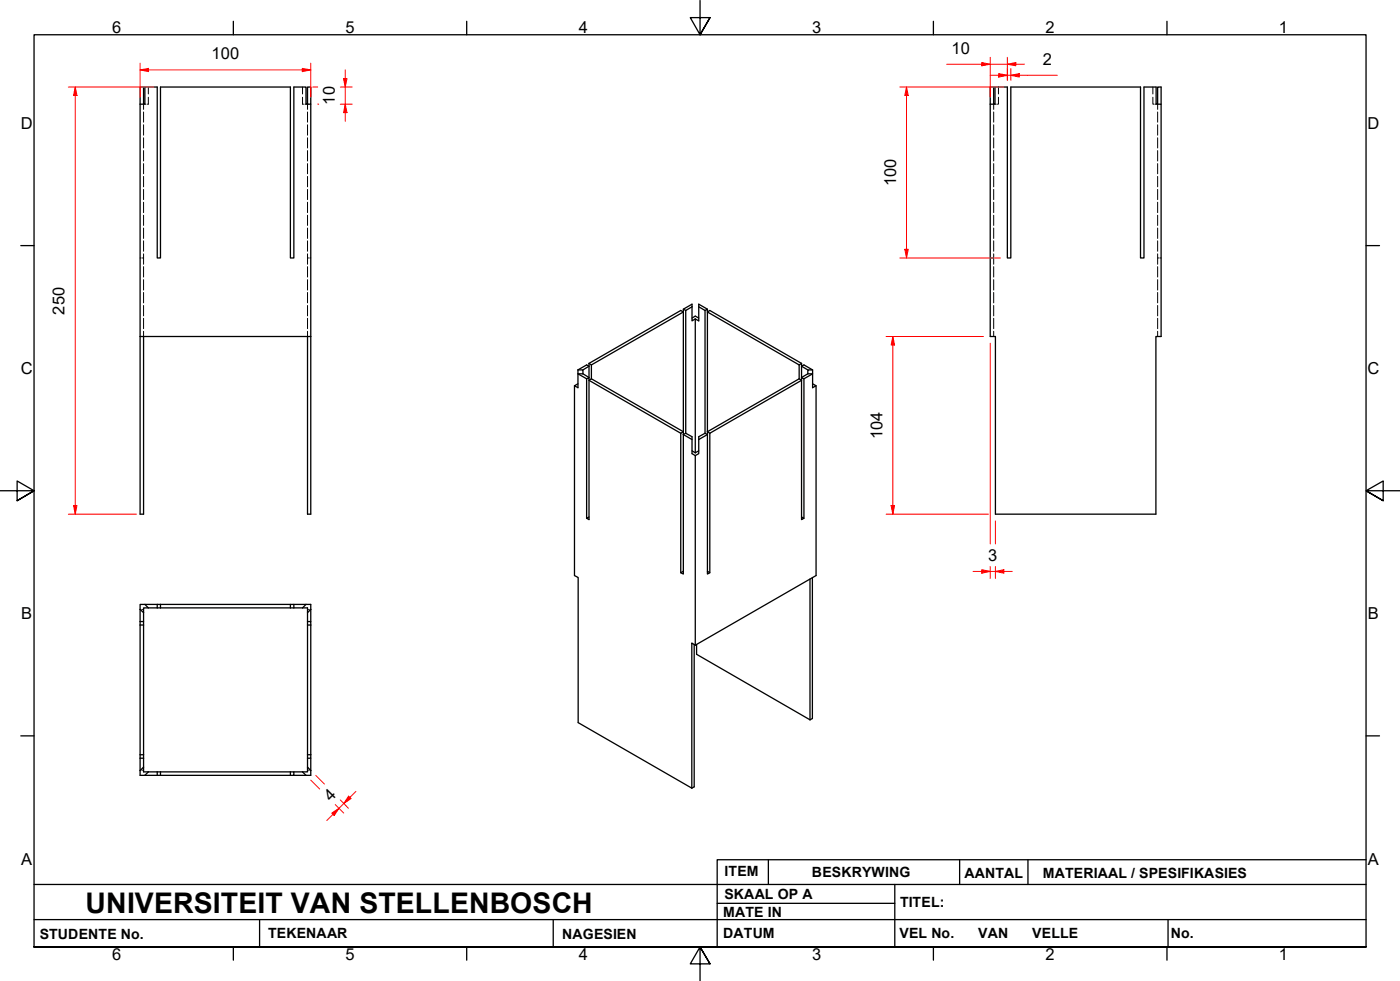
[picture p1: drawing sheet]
<svg xmlns="http://www.w3.org/2000/svg" width="410mm" height="287mm" viewBox="0 0 410 287" stroke-linecap="round" stroke-linejoin="round" font-family="sans-serif">
<!-- layer: Hidden Edges(ISO) -->
<g fill="none" stroke="#000" stroke-width=".29">
<path d="M42 30.5v1.5M42 32.8v3M42 36.5v3.1M42.4 30.5h.3M43.4 28.5v2h-.3M43.4 25.5v2M88.6 28.5v2h.3M88.6 25.5v2M89.3 30.5h.3M90 30.5v1.5M90 32.8v3M90 36.5v3.1"/>
<path d="M291 30.5v1.5M291 32.8v3M291 36.5v3.1M291.3 30.5h.4M292.4 28.5v2h-.4M292.4 25.5v2M337.6 28.5v2h.3M337.6 25.5v2M338.2 30.5h.3M339 30.5v1.5M339 32.8v3M339 36.5v3.1"/>
<path d="M42 40.3v3M42 44.1v3M42 47.9v3M42 51.6v3.1M42 55.4v3M42 59.2v3M90 40.3v3M90 44.1v3M90 47.9v3M90 51.6v3.1M90 55.4v3M90 59.2v3"/>
<path d="M291 40.3v3M291 44.1v3M291 47.9v3M291 51.6v3.1M291 55.4v3M291 59.2v3M339 40.3v3M339 44.1v3M339 47.9v3M339 51.6v3.1M339 55.4v3M339 59.2v3"/>
<path d="M41 75.5h.3M41.7 75.5h.3M42 63v3M42 66.8v3M42 70.5v3M42 74.3v3.1M42 78.1v3M90 63v3M90 66.8v3M90 70.5v3M90 74.3v3.1M90 78.1v3"/>
<path d="M90 75.5h.4M90.7 75.5h.3M289.9 75.5h.4M290.6 75.5h.4M291 63v3M291 66.8v3M291 70.5v3M291 74.3v3.1M291 78.1v3M339 75.5h.3M339 63v3M339 66.8v3"/>
<path d="M339 70.5v3M339 74.3v3.1M339 78.1v3M339.6 75.5h.4M42 81.9v3M42 85.6v3.1M42 89.4v3.1M42 93.2v3M42 97v1.5M90 81.9v3M90 85.6v3.1M90 89.4v3.1"/>
<path d="M90 93.2v3M90 97v1.5M291 81.9v3M291 85.6v3.1M291 89.4v3.1M291 93.2v3M291 97v1.5M339 81.9v3M339 85.6v3.1M339 89.4v3.1M339 93.2v3M339 97v1.5"/>
<path d="M41 178.4h.3M41.7 178.4h.3M90 178.4h.4M90.7 178.4h.3M41 225.4h.3M41.7 225.4h.3M90 225.4h.4M90.7 225.4h.3"/>
</g>
<!-- layer: Visible Edges(ISO) -->
<g fill="none" stroke="#000" stroke-width=".38">
<path d="M41 30.5h1.4v-5h3.6v50h1v-50h38v50h1v-50h3.6v5h1.4v-5h-1v5M41 30.5v-5h1v5M41 30.5v120h1v-52M91 30.5v120h-1v-52M289.9 30.5h1.4v-5h3.7v50h1v-50h37.9v50h1.1v-50h3.5v5h1.5v68h-1.5v52h-47v-52h-1.6v-73h1.1v5M339 30.5v-5h1v5M41 98.5h50M200.8 90.9l-.7-.4v35.9M200.8 90.9v35.9M202.6 89.8v4.1l1-.5M202.6 89.8l-1.8 1.1M202.6 89.8v-.8l-2.5 1.5"/>
<path d="M202.6 93.1l1-.6 1 .6M203.6 93.4v39.1M204.6 89.8l1.8 1.1M206.4 90.9l.7-.4v.8M206.4 90.9v35.9M207.1 90.5l-2.5-1.5v4.9l-1-.5M207.1 91.3l26.9 15.5M207.1 91.3l.7-.4 26.9 15.5M207.1 91.3v35.1M168.2 112.9v55.6l1.1 .6v42.4l33.3 19.2M169.2 108.3h1.5v1.1M169.2 108.3v1.1l2.6 1.5"/>
<path d="M169.2 108.3l2.6-1.5 .7 .4-1.8 1.1M170.7 109.4h-1.5v4.1l-1-.6 1-.6M171.8 110.9l.7-.4v.8l26.8 15.5M171.8 110.9v40.8M172.5 106.4v4.1l-1.8-1.1M172.5 106.4l26.8-15.5 .8 .4-26.9 15.5M172.5 106.4l.7 .4M173.2 110.9l-.7 .4v40.8l-.7-.4 .7-.4M173.2 110.9l26.9 15.5M173.2 106.8v4.1M234 110.9l.7 .4-26.9 15.5M234 110.9l-26.9 15.5"/>
<path d="M234 106.8v4.1M234.7 110.5l.7 .4v40.8l-.7 .4zM234.7 106.4v.8l.7-.4 2.5 1.5M234.7 106.4l-.7 .4M236.5 109.4h1.4v4.1l1.1-.6-1.1-.6M236.5 109.4v-1.1h1.4v1.1l-2.5 1.5M236.5 109.4l-1.8 1.1M236.5 108.3l-1.8-1.1v3.3M239 112.9v55.6l-35.4 20.4M199.3 126.8v40.9l.8 .3v-40.8M200.1 127.2l2.5 1.5M200.1 126.4v.8"/>
<path d="M200.1 126.4l-.8 .4M200.8 126.8l1.8 1v5l1 .6M200.8 126.8l-.7 .4M202.6 132l1 .5M203.6 133.4v55.5M204.6 128.7v4.1l-1 .6M204.6 132l-1 .5M206.4 126.8l.7 .4-2.5 1.5M206.4 126.8l-1.8 1v.9M207.1 126.4v41.6l.7-.3v-40.9M207.1 126.4l.7 .4M234.7 151.3l.7 .4"/>
<path d="M41 178.4v48.6h44M41 178.4l1 .9M42 179.3v2.6M42.4 176.9h42.6M43.4 177.9l-1-1h-1.4v1.5M43.4 177.9h-1.4v1.4M43.4 177.9h46.6v46.7M46 176.9v1M47 176.9v1M85 177.9v-1h1v1M86 176.9h5v5M89.6 176.9l-1 1"/>
<path d="M91 178.4l-1 .9M200.1 167.2l-.8 .5M207.1 167.2l.7 .5M237.2 169.5v41.2M237.9 169.1v41.2l-.7 .4M41 181.9h1v1.1M41 183h1M42 183v42.9h43M90 181.9h1v1.1M90 183h1M91 183v37.9M203.3 188.7v41.6l-.7 .4"/>
<path d="M203.6 188.9l-1-.7v42.5M204 188.7v2.8l33.2 19.2M41 220.9h1M41 221.9h1M42 224.6l-1 1M43.4 225.9l-1 1.1M46 225.9v1.1M47 225.9v1.1M85 225.9h1v1.1h-1M85 225.9v1.1M86 225.9h2.6M88.6 225.9l1 1.1"/>
<path d="M90 224.6v1.3h-1.4M90 224.6l1 1M90 220.9h1M91 220.9v1h-1M91 221.9v5.1h-5"/>
</g>
<!-- layer: Border_0 -->
<g fill="none" stroke="#000" stroke-width=".38">
<path d="M68.3 6.2v4M136.7 6.2v4M205 .1v10.1l-2.9-5h5.8l-2.9 5 2.9-5M273.3 6.2v4M341.7 6.2v4M6.1 71.9h3.9M400 71.9h3.9M0 143.7h10l-5-2.9v5.8l5-2.9-5 2.9M410 143.7h-10l5-2.9v5.8l-5-2.9 5 2.9M6.1 215.4h3.9M400 215.4h3.9M10 277.2v-267h390v267h-390h390"/>
<path d="M68.3 277.2v3.9M136.7 277.2v3.9M273.3 277.2v3.9M341.7 277.2v3.9M207.9 282.1l-2.9-4.9 2.9 4.9h-5.8l2.9-4.9v10"/>
</g>
<!-- layer: Sketch Geometry(ISO) -->
<path d="M10 258.9h390M225 251.7v7.2M262 258.9v18.3M281 251.7v7.2M301 251.7v7.2M400 251.7h-190v25.5M10 277.2h390M10 269.2h390M76 269.2v8M162 269.2v8M210 264.4h52M342 269.2v8" fill="none" stroke="#000" stroke-width=".38"/>
<!-- layer: Dimensions(ISO) -->
<path d="M22 25.5v2.5" fill="none" stroke="#f00" stroke-width=".29"/>
<path d="M22 25.5l.5 2.5h-1z" fill="#f00"/>
<path d="M22 25.5l.5 2.5h-1zM22 148v2.5" fill="none" stroke="#f00" stroke-width=".29"/>
<path d="M21.5 148h1l-.5 2.5z" fill="#f00"/>
<path d="M20 25.5h25M22 28v120M41 20.5h2.5M20 150.5h20M21.5 148h1l-.5 2.5z" fill="none" stroke="#f00" stroke-width=".29"/>
<path d="M41 20.5l2.5-.5v1z" fill="#f00"/>
<path d="M41 20.5l2.5-.5v1zM88.5 20.5h2.5" fill="none" stroke="#f00" stroke-width=".29"/>
<path d="M88.5 20l2.5 .5-2.5 .5z" fill="#f00"/>
<path d="M41 18.5v10M91 18.5v10M43.5 20.5h45M88.5 20l2.5 .5-2.5 .5zM261.4 98.5v2.5" fill="none" stroke="#f00" stroke-width=".29"/>
<path d="M261.4 98.5l.5 2.5h-1z" fill="#f00"/>
<path d="M261.4 98.5l.5 2.5h-1zM261.4 148v2.5" fill="none" stroke="#f00" stroke-width=".29"/>
<path d="M260.9 148h1l-.5 2.5z" fill="#f00"/>
<path d="M259.5 98.5h28.5M261.4 101v47M259.5 150.5h29.9M260.9 148h1l-.5 2.5zM287.5 167.3h2.4" fill="none" stroke="#f00" stroke-width=".29"/>
<path d="M287.5 166.8l2.4 .5-2.4 .5z" fill="#f00"/>
<path d="M287.5 166.8l2.4 .5-2.4 .5zM291.5 167.3h2.4" fill="none" stroke="#f00" stroke-width=".29"/>
<path d="M291.5 167.3l2.4-.5v1z" fill="#f00"/>
<path d="M296 22h2.4M289.9 100.5v58.7M291.5 152.5v6.7M284.9 167.3h2.6M289.9 167.3h1.6M289.9 165.8v3.5M291.5 167.3l2.4-.5v1zM291.5 165.8v3.5M293.9 167.3h2.5" fill="none" stroke="#f00" stroke-width=".29"/>
<path d="M296 22l2.4-.5v1.1z" fill="#f00"/>
<path d="M292.4 22h2.6M296 22l2.4-.5v1.1z" fill="none" stroke="#f00" stroke-width=".29"/>
<path d="M292.4 21.5l2.6 .5-2.6 .6z" fill="#f00"/>
<path d="M295 18.8h2.4M289.9 22h2.5M292.4 21.5l2.6 .5-2.6 .6zM295 22h1M295 20.1v3.4M296 20.1v3.4M298.4 22h11.2" fill="none" stroke="#f00" stroke-width=".29"/>
<path d="M295 18.8l2.4-.5v1z" fill="#f00"/>
<path d="M287.5 18.8h2.4M295 18.8l2.4-.5v1z" fill="none" stroke="#f00" stroke-width=".29"/>
<path d="M287.5 18.3l2.4 .5-2.4 .5z" fill="#f00"/>
<path d="M277.2 18.8h10.3M287.5 18.3l2.4 .5-2.4 .5zM289.9 18.8h5.1M289.9 16.8v11.7M295 16.8v6.7M297.4 18.8h2.6M265.4 25.5v2.5" fill="none" stroke="#f00" stroke-width=".29"/>
<path d="M265.4 25.5l.5 2.5h-1z" fill="#f00"/>
<path d="M265.4 25.5l.5 2.5h-1zM265.4 73v2.5" fill="none" stroke="#f00" stroke-width=".29"/>
<path d="M264.9 73h1l-.5 2.5z" fill="#f00"/>
<path d="M101.1 30.5v2.5M263.5 25.5h30.4M265.4 28v45M263.5 75.5h29.4M264.9 73h1l-.5 2.5z" fill="none" stroke="#f00" stroke-width=".29"/>
<path d="M101.1 30.5l.5 2.5h-1z" fill="#f00"/>
<path d="M101.1 30.5l.5 2.5h-1zM101.1 23v2.5" fill="none" stroke="#f00" stroke-width=".29"/>
<path d="M100.6 23h1l-.5 2.5z" fill="#f00"/>
<path d="M91.6 25.5h1.4M93 30.5h.1M99.6 25.5h3.5M99.6 30.5h3.5M100.6 23h1l-.5 2.5zM101.1 20.5v2.5M101.1 25.5v5M101.1 33v2.5M102.4 233.4l-1.8 1.8" fill="none" stroke="#f00" stroke-width=".29"/>
<path d="M102 233.1l.8 .7-2.2 1.4z" fill="#f00"/>
<path d="M99.3 236.6l-1.8 1.8M102 233.1l.8 .7-2.2 1.4z" fill="none" stroke="#f00" stroke-width=".29"/>
<path d="M97.2 238l2.1-1.4-1.4 2.1z" fill="#f00"/>
<path d="M91 228.4l2.6 2.6M92.5 227l2.5 2.5M97.2 238l2.1-1.4-1.4 2.1zM97.5 238.4l-1.8 1.8M98.2 235.5l2.4 2.5M99.6 234.1l2.4 2.5M100.6 235.2l-1.3 1.4M104.2 231.7l-1.8 1.7" fill="none" stroke="#f00" stroke-width=".29"/>
<text font-size="8.3" x="25.1" y="267.2">UNIVERSITEIT VAN STELLENBOSCH</text>
<g font-size="4.8">
<text x="32.8" y="9.7">6</text>
<text x="101.2" y="9.7">5</text>
<text x="169.5" y="9.7">4</text>
<text x="237.8" y="9.7">3</text>
<text x="306.1" y="9.7">2</text>
<text x="374.5" y="9.7">1</text>
<text x="61.9" y="17.4">100</text>
<text x="278.6" y="15.7">10</text>
<text x="305.4" y="19.1">2</text>
<text x="98" y="30.7" transform="rotate(-90 98 30.7)">10</text>
<text x="6.1" y="37.8">D</text>
<text x="400.4" y="37.8">D</text>
<text x="262.4" y="54.6" transform="rotate(-90 262.4 54.6)">100</text>
<text x="18.9" y="92.1" transform="rotate(-90 18.9 92.1)">250</text>
<text x="6.1" y="109.6">C</text>
<text x="400.4" y="109.6">C</text>
<text x="258.4" y="128.5" transform="rotate(-90 258.4 128.5)">104</text>
<text x="289.4" y="164.2">3</text>
<text x="6.2" y="181.3">B</text>
<text x="400.5" y="181.3">B</text>
<text x="96.9" y="234.7" transform="rotate(-45 96.9 234.7)">4</text>
<text x="6.2" y="253.1">A</text>
<text x="400.5" y="253.1">A</text>
<text x="32.8" y="281.1">6</text>
<text x="101.2" y="281.1">5</text>
<text x="169.5" y="281.1">4</text>
<text x="237.8" y="281.1">3</text>
<text x="306.1" y="281.1">2</text>
<text x="374.5" y="281.1">1</text>
</g>
<g font-size="4.1">
<text x="212.2" y="256.5">ITEM</text>
<text x="237.7" y="256.7">BESKRYWING</text>
<text x="282.4" y="256.9">AANTAL</text>
<text x="305.4" y="256.9">MATERIAAL / SPESIFIKASIES</text>
<text x="212.1" y="263">SKAAL OP A</text>
<text x="211.8" y="268.4">MATE IN</text>
<text x="263.5" y="265.6">TITEL:</text>
<text x="11.6" y="274.8">STUDENTE No.</text>
<text x="78.5" y="274.6">TEKENAAR</text>
<text x="164.6" y="274.8">NAGESIEN</text>
<text x="211.8" y="274.6">DATUM</text>
<text x="263.4" y="274.5">VEL No.</text>
<text x="286.4" y="274.5">VAN</text>
<text x="302.3" y="274.5">VELLE</text>
<text x="342.8" y="274.5">No.</text>
</g>
</svg>
